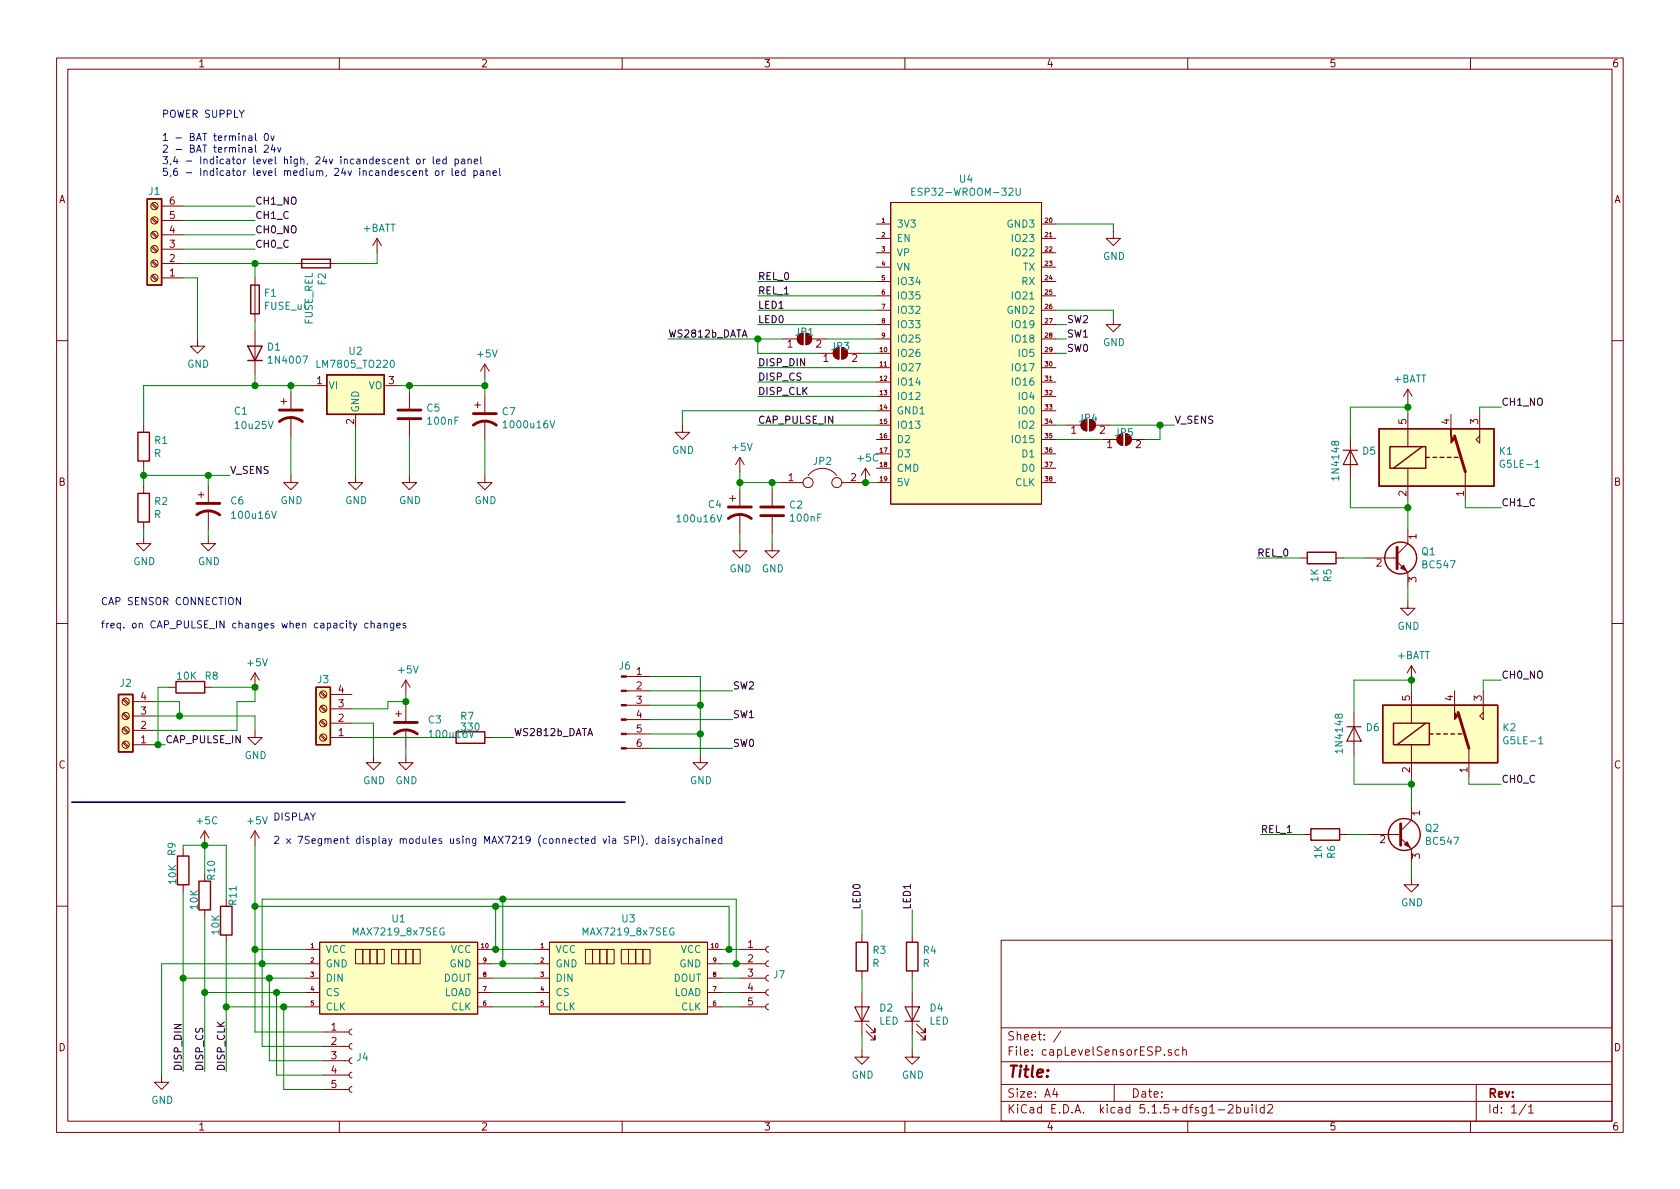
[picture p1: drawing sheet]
EESchema Schematic File Version 4
EELAYER 30 0
EELAYER END
$Descr A4 11693 8268
encoding utf-8
Sheet 1 1
Title ""
Date ""
Rev ""
Comp ""
Comment1 ""
Comment2 ""
Comment3 ""
Comment4 ""
$EndDescr
$Comp
L Device:Fuse F1
U 1 1
P 1775 2075
F 0 "F1" H 1835 2121 50  0000 L CNN
F 1 "FUSE_uC" H 1835 2030 50  0000 L CNN
F 2 "myComponents:resistor0.25,9mm" V 1705 2075 50  0001 C CNN
F 3 "~" H 1775 2075 50  0001 C CNN
	1    1775 2075
	1    0    0    -1  
$EndComp
$Comp
L Simulation_SPICE:DIODE D1
U 1 1
P 1775 2450
F 0 "D1" V 1729 2530 50  0000 L CNN
F 1 "1N4007" V 1820 2530 50  0000 L CNN
F 2 "Diode_THT:D_DO-41_SOD81_P10.16mm_Horizontal" H 1775 2450 50  0001 C CNN
F 3 "~" H 1775 2450 50  0001 C CNN
F 4 "Y" H 1775 2450 50  0001 L CNN "Spice_Netlist_Enabled"
F 5 "V" H 1775 2450 50  0001 L CNN "Spice_Primitive"
	1    1775 2450
	0    1    1    0   
$EndComp
Wire Wire Line
	1775 2300 1775 2225
$Comp
L power:GND #PWR0101
U 1 1
P 1375 2350
F 0 "#PWR0101" H 1375 2100 50  0001 C CNN
F 1 "GND" H 1380 2177 50  0000 C CNN
F 2 "" H 1375 2350 50  0001 C CNN
F 3 "" H 1375 2350 50  0001 C CNN
	1    1375 2350
	1    0    0    -1  
$EndComp
Wire Wire Line
	1775 2600 1775 2675
$Comp
L power:GND #PWR0102
U 1 1
P 2475 3300
F 0 "#PWR0102" H 2475 3050 50  0001 C CNN
F 1 "GND" H 2480 3127 50  0000 C CNN
F 2 "" H 2475 3300 50  0001 C CNN
F 3 "" H 2475 3300 50  0001 C CNN
	1    2475 3300
	1    0    0    -1  
$EndComp
$Comp
L Device:R R1
U 1 1
P 1000 3100
F 0 "R1" H 1070 3146 50  0000 L CNN
F 1 "R" H 1070 3055 50  0000 L CNN
F 2 "myComponents:resistor0.25,9mm" V 930 3100 50  0001 C CNN
F 3 "~" H 1000 3100 50  0001 C CNN
	1    1000 3100
	1    0    0    -1  
$EndComp
$Comp
L Device:R R2
U 1 1
P 1000 3525
F 0 "R2" H 1070 3571 50  0000 L CNN
F 1 "R" H 1070 3480 50  0000 L CNN
F 2 "myComponents:resistor0.25,9mm" V 930 3525 50  0001 C CNN
F 3 "~" H 1000 3525 50  0001 C CNN
	1    1000 3525
	1    0    0    -1  
$EndComp
Wire Wire Line
	1000 2950 1000 2675
Connection ~ 1775 2675
Wire Wire Line
	1000 3250 1000 3300
$Comp
L power:GND #PWR0103
U 1 1
P 1000 3725
F 0 "#PWR0103" H 1000 3475 50  0001 C CNN
F 1 "GND" H 1005 3552 50  0000 C CNN
F 2 "" H 1000 3725 50  0001 C CNN
F 3 "" H 1000 3725 50  0001 C CNN
	1    1000 3725
	1    0    0    -1  
$EndComp
Wire Wire Line
	1000 3675 1000 3725
Connection ~ 1000 3300
Wire Wire Line
	1000 3300 1000 3375
Text Label 1600 3300 0    50   ~ 0
V_SENS
$Comp
L power:GND #PWR0104
U 1 1
P 2850 3300
F 0 "#PWR0104" H 2850 3050 50  0001 C CNN
F 1 "GND" H 2855 3127 50  0000 C CNN
F 2 "" H 2850 3300 50  0001 C CNN
F 3 "" H 2850 3300 50  0001 C CNN
	1    2850 3300
	1    0    0    -1  
$EndComp
Wire Wire Line
	2775 2675 2850 2675
$Comp
L power:+5V #PWR0107
U 1 1
P 3375 2625
F 0 "#PWR0107" H 3375 2475 50  0001 C CNN
F 1 "+5V" H 3390 2798 50  0000 C CNN
F 2 "" H 3375 2625 50  0001 C CNN
F 3 "" H 3375 2625 50  0001 C CNN
	1    3375 2625
	1    0    0    -1  
$EndComp
$Comp
L Connector:Screw_Terminal_01x06 J1
U 1 1
P 1075 1725
F 0 "J1" H 1075 1325 50  0000 C CNN
F 1 " " H 993 1291 50  0000 C CNN
F 2 "TerminalBlock:TerminalBlock_bornier-6_P5.08mm" H 1075 1725 50  0001 C CNN
F 3 "~" H 1075 1725 50  0001 C CNN
	1    1075 1725
	-1   0    0    1   
$EndComp
Wire Wire Line
	1275 1825 1775 1825
Wire Wire Line
	1775 1825 1775 1925
Wire Wire Line
	1375 1925 1275 1925
Wire Wire Line
	1375 1925 1375 2350
Wire Wire Line
	1275 1425 1775 1425
Text Label 1775 1425 0    50   ~ 0
CH1_NO
Text Label 1775 1525 0    50   ~ 0
CH1_C
Wire Wire Line
	1275 1625 1775 1625
Text Label 1775 1625 0    50   ~ 0
CH0_NO
Text Label 1775 1725 0    50   ~ 0
CH0_C
$Comp
L myComponents:MAX7219_8x7SEG U1
U 1 1
P 2225 6600
F 0 "U1" H 2775 6815 50  0000 C CNN
F 1 "MAX7219_8x7SEG" H 2775 6724 50  0000 C CNN
F 2 "myComponents:7SEG_DISPX8_MAX7219" H 2225 6600 50  0001 C CNN
F 3 "" H 2225 6600 50  0001 C CNN
	1    2225 6600
	1    0    0    -1  
$EndComp
$Comp
L myComponents:MAX7219_8x7SEG U3
U 1 1
P 3825 6600
F 0 "U3" H 4375 6815 50  0000 C CNN
F 1 "MAX7219_8x7SEG" H 4375 6724 50  0000 C CNN
F 2 "myComponents:7SEG_DISPX8_MAX7219" H 3825 6600 50  0001 C CNN
F 3 "" H 3825 6600 50  0001 C CNN
	1    3825 6600
	1    0    0    -1  
$EndComp
Text Label 1575 7450 1    50   ~ 0
DISP_CLK
Text Label 1425 7450 1    50   ~ 0
DISP_CS
Text Label 1275 7450 1    50   ~ 0
DISP_DIN
$Comp
L power:GND #PWR0108
U 1 1
P 1125 7475
F 0 "#PWR0108" H 1125 7225 50  0001 C CNN
F 1 "GND" H 1130 7302 50  0000 C CNN
F 2 "" H 1125 7475 50  0001 C CNN
F 3 "" H 1125 7475 50  0001 C CNN
	1    1125 7475
	1    0    0    -1  
$EndComp
$Comp
L Connector:Screw_Terminal_01x04 J2
U 1 1
P 875 5075
F 0 "J2" H 875 4750 50  0000 C CNN
F 1 " " H 793 4741 50  0000 C CNN
F 2 "TerminalBlock:TerminalBlock_bornier-4_P5.08mm" H 875 5075 50  0001 C CNN
F 3 "~" H 875 5075 50  0001 C CNN
	1    875  5075
	-1   0    0    1   
$EndComp
Text Notes 1125 1225 0    50   ~ 0
POWER SUPPLY\n\n1 - BAT terminal 0v\n2 - BAT terminal 24v\n3,4 - Indicator level high, 24v incandescent or led panel\n5,6 - Indicator level medium, 24v incandescent or led panel
Text Notes 1900 5875 0    50   ~ 0
DISPLAY\n\n2 x 7Segment display modules using MAX7219 (connected via SPI), daisychained
Text Notes 700  4375 0    50   ~ 0
CAP SENSOR CONNECTION\n\nfreq. on CAP_PULSE_IN changes when capacity changes
$Comp
L Device:LED D2
U 1 1
P 6000 7050
F 0 "D2" V 6039 6933 50  0000 R CNN
F 1 "LED" V 5948 6933 50  0000 R CNN
F 2 "LED_THT:LED_D5.0mm_FlatTop" H 6000 7050 50  0001 C CNN
F 3 "~" H 6000 7050 50  0001 C CNN
	1    6000 7050
	0    -1   -1   0   
$EndComp
$Comp
L Device:LED D4
U 1 1
P 6350 7050
F 0 "D4" V 6389 6933 50  0000 R CNN
F 1 "LED" V 6298 6933 50  0000 R CNN
F 2 "LED_THT:LED_D5.0mm_FlatTop" H 6350 7050 50  0001 C CNN
F 3 "~" H 6350 7050 50  0001 C CNN
	1    6350 7050
	0    -1   -1   0   
$EndComp
$Comp
L Device:R R3
U 1 1
P 6000 6650
F 0 "R3" H 6070 6696 50  0000 L CNN
F 1 "R" H 6070 6605 50  0000 L CNN
F 2 "myComponents:resistor0.25,9mm" V 5930 6650 50  0001 C CNN
F 3 "~" H 6000 6650 50  0001 C CNN
	1    6000 6650
	1    0    0    -1  
$EndComp
$Comp
L Device:R R4
U 1 1
P 6350 6650
F 0 "R4" H 6420 6696 50  0000 L CNN
F 1 "R" H 6420 6605 50  0000 L CNN
F 2 "myComponents:resistor0.25,9mm" V 6280 6650 50  0001 C CNN
F 3 "~" H 6350 6650 50  0001 C CNN
	1    6350 6650
	1    0    0    -1  
$EndComp
$Comp
L power:GND #PWR0112
U 1 1
P 6000 7300
F 0 "#PWR0112" H 6000 7050 50  0001 C CNN
F 1 "GND" H 6005 7127 50  0000 C CNN
F 2 "" H 6000 7300 50  0001 C CNN
F 3 "" H 6000 7300 50  0001 C CNN
	1    6000 7300
	1    0    0    -1  
$EndComp
$Comp
L power:GND #PWR0113
U 1 1
P 6350 7300
F 0 "#PWR0113" H 6350 7050 50  0001 C CNN
F 1 "GND" H 6355 7127 50  0000 C CNN
F 2 "" H 6350 7300 50  0001 C CNN
F 3 "" H 6350 7300 50  0001 C CNN
	1    6350 7300
	1    0    0    -1  
$EndComp
Text Label 6000 6325 1    50   ~ 0
LED0
Wire Wire Line
	6000 6500 6000 6325
Text Label 6350 6325 1    50   ~ 0
LED1
Wire Wire Line
	6000 6900 6000 6800
Wire Wire Line
	6350 6900 6350 6800
Wire Wire Line
	6000 7300 6000 7200
Wire Wire Line
	6350 7300 6350 7200
Wire Wire Line
	3425 6600 3450 6600
$Comp
L power:+5V #PWR0114
U 1 1
P 5150 3275
F 0 "#PWR0114" H 5150 3125 50  0001 C CNN
F 1 "+5V" H 5165 3448 50  0000 C CNN
F 2 "" H 5150 3275 50  0001 C CNN
F 3 "" H 5150 3275 50  0001 C CNN
	1    5150 3275
	1    0    0    -1  
$EndComp
$Comp
L Device:C C2
U 1 1
P 5375 3550
F 0 "C2" H 5490 3596 50  0000 L CNN
F 1 "100nF" H 5490 3505 50  0000 L CNN
F 2 "myComponents:Capker_L4.6mm_W2.0mm_P2.50mm" H 5413 3400 50  0001 C CNN
F 3 "~" H 5375 3550 50  0001 C CNN
	1    5375 3550
	1    0    0    -1  
$EndComp
$Comp
L power:GND #PWR0116
U 1 1
P 5150 3775
F 0 "#PWR0116" H 5150 3525 50  0001 C CNN
F 1 "GND" H 5155 3602 50  0000 C CNN
F 2 "" H 5150 3775 50  0001 C CNN
F 3 "" H 5150 3775 50  0001 C CNN
	1    5150 3775
	1    0    0    -1  
$EndComp
$Comp
L power:GND #PWR0117
U 1 1
P 5375 3775
F 0 "#PWR0117" H 5375 3525 50  0001 C CNN
F 1 "GND" H 5380 3602 50  0000 C CNN
F 2 "" H 5375 3775 50  0001 C CNN
F 3 "" H 5375 3775 50  0001 C CNN
	1    5375 3775
	1    0    0    -1  
$EndComp
$Comp
L Transistor_BJT:BC547 Q1
U 1 1
P 9700 3875
F 0 "Q1" H 9891 3921 50  0000 L CNN
F 1 "BC547" H 9891 3830 50  0000 L CNN
F 2 "Package_TO_SOT_THT:TO-92_Inline" H 9900 3800 50  0001 L CIN
F 3 "http://www.fairchildsemi.com/ds/BC/BC547.pdf" H 9700 3875 50  0001 L CNN
	1    9700 3875
	1    0    0    -1  
$EndComp
$Comp
L Device:R R5
U 1 1
P 9200 3875
F 0 "R5" H 9270 3921 50  0000 L CNN
F 1 "1K" H 9270 3830 50  0000 L CNN
F 2 "myComponents:resistor0.25,9mm" V 9130 3875 50  0001 C CNN
F 3 "~" H 9200 3875 50  0001 C CNN
	1    9200 3875
	0    1    1    0   
$EndComp
Wire Wire Line
	9350 3875 9500 3875
$Comp
L Device:Fuse F2
U 1 1
P 2200 1825
F 0 "F2" H 2260 1871 50  0000 L CNN
F 1 "FUSE_REL" H 2260 1780 50  0000 L CNN
F 2 "myComponents:resistor0.25,9mm" V 2130 1825 50  0001 C CNN
F 3 "~" H 2200 1825 50  0001 C CNN
	1    2200 1825
	0    1    1    0   
$EndComp
Wire Wire Line
	1775 1825 2050 1825
Connection ~ 1775 1825
Wire Wire Line
	2350 1825 2625 1825
$Comp
L power:+BATT #PWR0120
U 1 1
P 2625 1750
F 0 "#PWR0120" H 2625 1600 50  0001 C CNN
F 1 "+BATT" H 2640 1923 50  0000 C CNN
F 2 "" H 2625 1750 50  0001 C CNN
F 3 "" H 2625 1750 50  0001 C CNN
	1    2625 1750
	1    0    0    -1  
$EndComp
Wire Wire Line
	2625 1825 2625 1750
$Comp
L power:+BATT #PWR0121
U 1 1
P 9800 2800
F 0 "#PWR0121" H 9800 2650 50  0001 C CNN
F 1 "+BATT" H 9815 2973 50  0000 C CNN
F 2 "" H 9800 2800 50  0001 C CNN
F 3 "" H 9800 2800 50  0001 C CNN
	1    9800 2800
	1    0    0    -1  
$EndComp
$Comp
L power:GND #PWR0122
U 1 1
P 9800 4175
F 0 "#PWR0122" H 9800 3925 50  0001 C CNN
F 1 "GND" H 9805 4002 50  0000 C CNN
F 2 "" H 9800 4175 50  0001 C CNN
F 3 "" H 9800 4175 50  0001 C CNN
	1    9800 4175
	1    0    0    -1  
$EndComp
Wire Wire Line
	9800 4175 9800 4075
Text Label 8750 3875 0    50   ~ 0
REL_0
Wire Wire Line
	8750 3875 9050 3875
Wire Wire Line
	9800 2875 9800 2825
$Comp
L Diode:1N4148 D5
U 1 1
P 9400 3175
F 0 "D5" V 9354 3254 50  0000 L CNN
F 1 "1N4148" H 9275 3075 50  0000 L CNN
F 2 "Diode_THT:D_DO-35_SOD27_P7.62mm_Horizontal" H 9400 3000 50  0001 C CNN
F 3 "https://assets.nexperia.com/documents/data-sheet/1N4148_1N4448.pdf" H 9400 3175 50  0001 C CNN
	1    9400 3175
	0    1    1    0   
$EndComp
$Comp
L Transistor_BJT:BC547 Q2
U 1 1
P 9725 5800
F 0 "Q2" H 9916 5846 50  0000 L CNN
F 1 "BC547" H 9916 5755 50  0000 L CNN
F 2 "Package_TO_SOT_THT:TO-92_Inline" H 9925 5725 50  0001 L CIN
F 3 "http://www.fairchildsemi.com/ds/BC/BC547.pdf" H 9725 5800 50  0001 L CNN
	1    9725 5800
	1    0    0    -1  
$EndComp
$Comp
L Device:R R6
U 1 1
P 9225 5800
F 0 "R6" H 9295 5846 50  0000 L CNN
F 1 "1K" H 9295 5755 50  0000 L CNN
F 2 "myComponents:resistor0.25,9mm" V 9155 5800 50  0001 C CNN
F 3 "~" H 9225 5800 50  0001 C CNN
	1    9225 5800
	0    1    1    0   
$EndComp
Wire Wire Line
	9375 5800 9525 5800
$Comp
L power:+BATT #PWR0123
U 1 1
P 9825 4725
F 0 "#PWR0123" H 9825 4575 50  0001 C CNN
F 1 "+BATT" H 9840 4898 50  0000 C CNN
F 2 "" H 9825 4725 50  0001 C CNN
F 3 "" H 9825 4725 50  0001 C CNN
	1    9825 4725
	1    0    0    -1  
$EndComp
$Comp
L power:GND #PWR0124
U 1 1
P 9825 6100
F 0 "#PWR0124" H 9825 5850 50  0001 C CNN
F 1 "GND" H 9830 5927 50  0000 C CNN
F 2 "" H 9825 6100 50  0001 C CNN
F 3 "" H 9825 6100 50  0001 C CNN
	1    9825 6100
	1    0    0    -1  
$EndComp
Wire Wire Line
	9825 6100 9825 6000
Text Label 8775 5800 0    50   ~ 0
REL_1
Wire Wire Line
	9825 4800 9825 4725
$Comp
L Diode:1N4148 D6
U 1 1
P 9425 5100
F 0 "D6" V 9379 5179 50  0000 L CNN
F 1 "1N4148" H 9275 5000 50  0000 L CNN
F 2 "Diode_THT:D_DO-35_SOD27_P7.62mm_Horizontal" H 9425 4925 50  0001 C CNN
F 3 "https://assets.nexperia.com/documents/data-sheet/1N4148_1N4448.pdf" H 9425 5100 50  0001 C CNN
	1    9425 5100
	0    1    1    0   
$EndComp
Text Label 10450 2825 0    50   ~ 0
CH1_NO
Text Label 10450 3525 0    50   ~ 0
CH1_C
Text Label 10450 5450 0    50   ~ 0
CH0_C
Text Label 10450 4725 0    50   ~ 0
CH0_NO
Wire Wire Line
	10325 4800 10325 4725
Wire Wire Line
	10325 4725 10450 4725
Wire Wire Line
	10450 5450 10225 5450
Wire Wire Line
	10225 5450 10225 5400
Wire Wire Line
	10300 2875 10300 2825
Wire Wire Line
	10300 2825 10450 2825
Wire Wire Line
	10200 3475 10200 3525
Wire Wire Line
	10200 3525 10450 3525
Wire Wire Line
	6100 2750 5275 2750
Text Label 5275 2550 0    50   ~ 0
DISP_DIN
Text Label 5275 2750 0    50   ~ 0
DISP_CLK
Text Label 5275 2650 0    50   ~ 0
DISP_CS
Text Label 5275 2250 0    50   ~ 0
LED0
Text Label 5275 2150 0    50   ~ 0
LED1
Wire Wire Line
	6100 2650 5275 2650
Text Label 5275 2050 0    50   ~ 0
REL_1
Text Label 5275 1950 0    50   ~ 0
REL_0
$Comp
L Connector:Screw_Terminal_01x04 J3
U 1 1
P 2250 5025
F 0 "J3" H 2250 4725 50  0000 C CNN
F 1 " " H 2168 4691 50  0000 C CNN
F 2 "TerminalBlock:TerminalBlock_bornier-4_P5.08mm" H 2250 5025 50  0001 C CNN
F 3 "~" H 2250 5025 50  0001 C CNN
	1    2250 5025
	-1   0    0    1   
$EndComp
$Comp
L Device:CP1 C4
U 1 1
P 5150 3550
F 0 "C4" H 4925 3600 50  0000 L CNN
F 1 "100u16V" H 4700 3500 50  0000 L CNN
F 2 "Capacitor_THT:CP_Radial_D6.3mm_P2.50mm" H 5150 3550 50  0001 C CNN
F 3 "~" H 5150 3550 50  0001 C CNN
	1    5150 3550
	1    0    0    -1  
$EndComp
Wire Wire Line
	2825 4900 2825 4875
$Comp
L power:GND #PWR0125
U 1 1
P 2825 5250
F 0 "#PWR0125" H 2825 5000 50  0001 C CNN
F 1 "GND" H 2830 5077 50  0000 C CNN
F 2 "" H 2825 5250 50  0001 C CNN
F 3 "" H 2825 5250 50  0001 C CNN
	1    2825 5250
	1    0    0    -1  
$EndComp
Wire Wire Line
	2825 5250 2825 5200
$Comp
L power:GND #PWR0126
U 1 1
P 2600 5250
F 0 "#PWR0126" H 2600 5000 50  0001 C CNN
F 1 "GND" H 2605 5077 50  0000 C CNN
F 2 "" H 2600 5250 50  0001 C CNN
F 3 "" H 2600 5250 50  0001 C CNN
	1    2600 5250
	1    0    0    -1  
$EndComp
Wire Wire Line
	2450 5025 2600 5025
Wire Wire Line
	2600 5250 2600 5025
Text Label 3575 5125 0    50   ~ 0
WS2812b_DATA
$Comp
L Device:R R7
U 1 1
P 3275 5125
F 0 "R7" V 3125 5050 50  0000 L CNN
F 1 "330" V 3200 5050 50  0000 L CNN
F 2 "myComponents:resistor0.25,9mm" V 3205 5125 50  0001 C CNN
F 3 "~" H 3275 5125 50  0001 C CNN
	1    3275 5125
	0    1    1    0   
$EndComp
Wire Wire Line
	2450 5125 3125 5125
Wire Wire Line
	3575 5125 3425 5125
$Comp
L power:+5V #PWR0127
U 1 1
P 2825 4825
F 0 "#PWR0127" H 2825 4675 50  0001 C CNN
F 1 "+5V" H 2840 4998 50  0000 C CNN
F 2 "" H 2825 4825 50  0001 C CNN
F 3 "" H 2825 4825 50  0001 C CNN
	1    2825 4825
	1    0    0    -1  
$EndComp
Text Label 4650 2350 0    50   ~ 0
WS2812b_DATA
$Comp
L Relay:G5LE-1 K1
U 1 1
P 10000 3175
F 0 "K1" H 10430 3221 50  0000 L CNN
F 1 "G5LE-1" H 10430 3130 50  0000 L CNN
F 2 "Relay_THT:Relay_SPDT_Omron-G5LE-1" H 10450 3125 50  0001 L CNN
F 3 "http://www.omron.com/ecb/products/pdf/en-g5le.pdf" H 10000 3175 50  0001 C CNN
	1    10000 3175
	1    0    0    -1  
$EndComp
$Comp
L Relay:G5LE-1 K2
U 1 1
P 10025 5100
F 0 "K2" H 10455 5146 50  0000 L CNN
F 1 "G5LE-1" H 10455 5055 50  0000 L CNN
F 2 "Relay_THT:Relay_SPDT_Omron-G5LE-1" H 10475 5050 50  0001 L CNN
F 3 "http://www.omron.com/ecb/products/pdf/en-g5le.pdf" H 10025 5100 50  0001 C CNN
	1    10025 5100
	1    0    0    -1  
$EndComp
$Comp
L Regulator_Linear:LM7805_TO220 U2
U 1 1
P 2475 2675
F 0 "U2" H 2475 2917 50  0000 C CNN
F 1 "LM7805_TO220" H 2475 2826 50  0000 C CNN
F 2 "myComponents:TO-220-3_Horizontal_TabDown" H 2475 2900 50  0001 C CIN
F 3 "http://www.fairchildsemi.com/ds/LM/LM7805.pdf" H 2475 2625 50  0001 C CNN
	1    2475 2675
	1    0    0    -1  
$EndComp
Wire Wire Line
	1775 2675 2025 2675
$Comp
L Device:C C5
U 1 1
P 2850 2875
F 0 "C5" H 2965 2921 50  0000 L CNN
F 1 "100nF" H 2965 2830 50  0000 L CNN
F 2 "myComponents:Capker_L4.6mm_W2.0mm_P2.50mm" H 2888 2725 50  0001 C CNN
F 3 "~" H 2850 2875 50  0001 C CNN
	1    2850 2875
	1    0    0    -1  
$EndComp
$Comp
L power:GND #PWR0105
U 1 1
P 2025 3300
F 0 "#PWR0105" H 2025 3050 50  0001 C CNN
F 1 "GND" H 2030 3127 50  0000 C CNN
F 2 "" H 2025 3300 50  0001 C CNN
F 3 "" H 2025 3300 50  0001 C CNN
	1    2025 3300
	1    0    0    -1  
$EndComp
Wire Wire Line
	2025 2725 2025 2675
Connection ~ 2025 2675
Wire Wire Line
	2025 2675 2175 2675
Wire Wire Line
	2025 3025 2025 3300
Wire Wire Line
	2475 3300 2475 2975
Wire Wire Line
	2850 3300 2850 3025
Wire Wire Line
	2850 2725 2850 2675
Connection ~ 2850 2675
$Comp
L myComponents:ESP32-WROOM-32U U4
U 1 1
P 6200 1350
F 0 "U4" H 6725 1465 50  0000 C CNN
F 1 "ESP32-WROOM-32U" H 6725 1374 50  0000 C CNN
F 2 "myComponents:ESP32-WROOM-32U" H 6200 1350 50  0001 C CNN
F 3 "" H 6200 1350 50  0001 C CNN
	1    6200 1350
	1    0    0    -1  
$EndComp
$Comp
L power:+5V #PWR0111
U 1 1
P 1775 4775
F 0 "#PWR0111" H 1775 4625 50  0001 C CNN
F 1 "+5V" H 1790 4948 50  0000 C CNN
F 2 "" H 1775 4775 50  0001 C CNN
F 3 "" H 1775 4775 50  0001 C CNN
	1    1775 4775
	1    0    0    -1  
$EndComp
$Comp
L power:GND #PWR0110
U 1 1
P 1775 5075
F 0 "#PWR0110" H 1775 4825 50  0001 C CNN
F 1 "GND" H 1780 4902 50  0000 C CNN
F 2 "" H 1775 5075 50  0001 C CNN
F 3 "" H 1775 5075 50  0001 C CNN
	1    1775 5075
	1    0    0    -1  
$EndComp
Wire Wire Line
	1775 4875 1775 4775
Text Label 1150 5175 0    50   ~ 0
CAP_PULSE_IN
Wire Wire Line
	1150 5175 1100 5175
$Comp
L Connector:Conn_01x05_Female J7
U 1 1
P 5350 6800
F 0 "J7" H 5378 6826 50  0000 L CNN
F 1 " " H 5378 6735 50  0000 L CNN
F 2 "Connector_PinHeader_2.54mm:PinHeader_1x05_P2.54mm_Vertical" H 5350 6800 50  0001 C CNN
F 3 "~" H 5350 6800 50  0001 C CNN
	1    5350 6800
	1    0    0    -1  
$EndComp
Wire Wire Line
	3450 6300 3450 6600
Connection ~ 3450 6600
Wire Wire Line
	3450 6600 3725 6600
Wire Wire Line
	3425 6700 3500 6700
Wire Wire Line
	3500 6250 3500 6700
Connection ~ 3500 6700
Wire Wire Line
	3500 6700 3725 6700
Wire Wire Line
	5025 6600 5075 6600
Wire Wire Line
	5075 6600 5075 6300
Wire Wire Line
	5075 6300 3450 6300
Connection ~ 3450 6300
Wire Wire Line
	5025 6700 5125 6700
Wire Wire Line
	5125 6700 5125 6250
Wire Wire Line
	5125 6250 3500 6250
Connection ~ 3500 6250
Connection ~ 1775 6600
Wire Wire Line
	1775 6600 2125 6600
Wire Wire Line
	1825 6700 1825 6250
Wire Wire Line
	1825 6250 3500 6250
Connection ~ 1825 6700
Wire Wire Line
	1825 6700 2125 6700
$Comp
L Connector:Conn_01x05_Female J4
U 1 1
P 2450 7375
F 0 "J4" H 2478 7401 50  0000 L CNN
F 1 " " H 2478 7310 50  0000 L CNN
F 2 "Connector_PinHeader_2.54mm:PinHeader_1x05_P2.54mm_Vertical" H 2450 7375 50  0001 C CNN
F 3 "~" H 2450 7375 50  0001 C CNN
	1    2450 7375
	1    0    0    -1  
$EndComp
Wire Wire Line
	1775 6600 1775 7175
Wire Wire Line
	1775 7175 2250 7175
Wire Wire Line
	1825 6700 1825 7275
Wire Wire Line
	1825 7275 2250 7275
Wire Wire Line
	1875 6800 1875 7375
Wire Wire Line
	1875 7375 2250 7375
Wire Wire Line
	1875 6800 2125 6800
Wire Wire Line
	1925 6900 1925 7475
Wire Wire Line
	1925 7475 2250 7475
Wire Wire Line
	1925 6900 2125 6900
Wire Wire Line
	1975 7000 1975 7575
Wire Wire Line
	1975 7575 2250 7575
Wire Wire Line
	1975 7000 2125 7000
Wire Wire Line
	5275 2550 6100 2550
$Comp
L Device:Jumper JP2
U 1 1
P 5725 3350
F 0 "JP2" H 5725 3500 50  0000 C CNN
F 1 " " H 5725 3523 50  0000 C CNN
F 2 "Connector_PinHeader_2.54mm:PinHeader_1x02_P2.54mm_Vertical" H 5725 3350 50  0001 C CNN
F 3 "~" H 5725 3350 50  0001 C CNN
	1    5725 3350
	1    0    0    -1  
$EndComp
Wire Wire Line
	6025 3350 6100 3350
Wire Wire Line
	5150 3400 5150 3350
Wire Wire Line
	5425 3350 5375 3350
Connection ~ 5150 3350
Wire Wire Line
	5150 3350 5150 3275
Wire Wire Line
	5375 3400 5375 3350
Connection ~ 5375 3350
Wire Wire Line
	5375 3350 5150 3350
Wire Wire Line
	5150 3775 5150 3700
Wire Wire Line
	5375 3775 5375 3700
Wire Wire Line
	6100 2850 4750 2850
Wire Wire Line
	4750 2850 4750 2950
$Comp
L power:GND #PWR0115
U 1 1
P 4750 2950
F 0 "#PWR0115" H 4750 2700 50  0001 C CNN
F 1 "GND" H 4755 2777 50  0000 C CNN
F 2 "" H 4750 2950 50  0001 C CNN
F 3 "" H 4750 2950 50  0001 C CNN
	1    4750 2950
	1    0    0    -1  
$EndComp
Wire Wire Line
	7350 2150 7750 2150
Wire Wire Line
	7750 2150 7750 2200
$Comp
L power:GND #PWR0118
U 1 1
P 7750 2200
F 0 "#PWR0118" H 7750 1950 50  0001 C CNN
F 1 "GND" H 7755 2027 50  0000 C CNN
F 2 "" H 7750 2200 50  0001 C CNN
F 3 "" H 7750 2200 50  0001 C CNN
	1    7750 2200
	1    0    0    -1  
$EndComp
Wire Wire Line
	7350 1550 7750 1550
Wire Wire Line
	7750 1550 7750 1600
$Comp
L power:GND #PWR0119
U 1 1
P 7750 1600
F 0 "#PWR0119" H 7750 1350 50  0001 C CNN
F 1 "GND" H 7755 1427 50  0000 C CNN
F 2 "" H 7750 1600 50  0001 C CNN
F 3 "" H 7750 1600 50  0001 C CNN
	1    7750 1600
	1    0    0    -1  
$EndComp
$Comp
L Device:CP1 C6
U 1 1
P 1450 3525
F 0 "C6" H 1600 3575 50  0000 L CNN
F 1 "100u16V" H 1600 3475 50  0000 L CNN
F 2 "Capacitor_THT:CP_Radial_D6.3mm_P2.50mm" H 1450 3525 50  0001 C CNN
F 3 "~" H 1450 3525 50  0001 C CNN
	1    1450 3525
	1    0    0    -1  
$EndComp
Wire Wire Line
	1000 2675 1775 2675
Wire Wire Line
	1000 3300 1450 3300
Wire Wire Line
	1450 3375 1450 3300
Connection ~ 1450 3300
Wire Wire Line
	1450 3300 1600 3300
$Comp
L power:GND #PWR0128
U 1 1
P 1450 3725
F 0 "#PWR0128" H 1450 3475 50  0001 C CNN
F 1 "GND" H 1455 3552 50  0000 C CNN
F 2 "" H 1450 3725 50  0001 C CNN
F 3 "" H 1450 3725 50  0001 C CNN
	1    1450 3725
	1    0    0    -1  
$EndComp
Wire Wire Line
	1450 3725 1450 3675
Text Label 5275 2950 0    50   ~ 0
CAP_PULSE_IN
Wire Wire Line
	5275 2950 6100 2950
Connection ~ 1975 7000
Connection ~ 1925 6900
Connection ~ 1875 6800
Wire Wire Line
	1575 7000 1975 7000
Wire Wire Line
	6100 1950 5275 1950
Wire Wire Line
	5275 2050 6100 2050
Text Label 8175 2950 0    50   ~ 0
V_SENS
Wire Wire Line
	6100 2150 5275 2150
Wire Wire Line
	5275 2250 6100 2250
Wire Wire Line
	1575 7450 1575 7000
Wire Wire Line
	1425 7450 1425 6900
Wire Wire Line
	1275 7450 1275 6800
Wire Wire Line
	1425 6900 1925 6900
Wire Wire Line
	1275 6800 1875 6800
Wire Wire Line
	1125 6700 1125 7475
Wire Wire Line
	1125 6700 1825 6700
$Comp
L Device:R R11
U 1 1
P 1575 6400
F 0 "R11" V 1525 6150 50  0000 L CNN
F 1 "10K" V 1645 6355 50  0000 L CNN
F 2 "myComponents:resistor0.25,9mm" V 1505 6400 50  0001 C CNN
F 3 "~" H 1575 6400 50  0001 C CNN
	1    1575 6400
	-1   0    0    1   
$EndComp
$Comp
L Device:R R10
U 1 1
P 1425 6225
F 0 "R10" V 1375 5975 50  0000 L CNN
F 1 "10K" V 1495 6180 50  0000 L CNN
F 2 "myComponents:resistor0.25,9mm" V 1355 6225 50  0001 C CNN
F 3 "~" H 1425 6225 50  0001 C CNN
	1    1425 6225
	-1   0    0    1   
$EndComp
$Comp
L Device:R R9
U 1 1
P 1275 6050
F 0 "R9" V 1350 5850 50  0000 L CNN
F 1 "10K" V 1345 6005 50  0000 L CNN
F 2 "myComponents:resistor0.25,9mm" V 1205 6050 50  0001 C CNN
F 3 "~" H 1275 6050 50  0001 C CNN
	1    1275 6050
	-1   0    0    1   
$EndComp
Wire Wire Line
	6100 2450 6000 2450
Wire Wire Line
	8075 2950 8175 2950
Wire Wire Line
	7975 3050 8075 3050
Wire Wire Line
	8075 3050 8075 2950
Wire Wire Line
	7725 2950 8075 2950
Connection ~ 8075 2950
Wire Wire Line
	7425 2950 7350 2950
Wire Wire Line
	7350 3050 7675 3050
$Comp
L Jumper:SolderJumper_2_Open JP1
U 1 1
P 5600 2350
F 0 "JP1" H 5600 2400 50  0000 C CNN
F 1 " " H 5600 2464 50  0000 C CNN
F 2 "Jumper:SolderJumper-2_P1.3mm_Open_Pad1.0x1.5mm" H 5600 2350 50  0001 C CNN
F 3 "~" H 5600 2350 50  0001 C CNN
	1    5600 2350
	1    0    0    -1  
$EndComp
Wire Wire Line
	5750 2350 6100 2350
Wire Wire Line
	4650 2350 5275 2350
Wire Wire Line
	5700 2450 5275 2450
Wire Wire Line
	5275 2450 5275 2350
Connection ~ 5275 2350
Wire Wire Line
	5275 2350 5450 2350
Wire Bus Line
	500  5575 4350 5575
Wire Wire Line
	1575 7000 1575 6550
Connection ~ 1575 7000
Wire Wire Line
	1425 6900 1425 6375
Connection ~ 1425 6900
Wire Wire Line
	1275 6800 1275 6200
Connection ~ 1275 6800
$Comp
L power:+5V #PWR0129
U 1 1
P 1775 5875
F 0 "#PWR0129" H 1775 5725 50  0001 C CNN
F 1 "+5V" H 1790 6048 50  0000 C CNN
F 2 "" H 1775 5875 50  0001 C CNN
F 3 "" H 1775 5875 50  0001 C CNN
	1    1775 5875
	1    0    0    -1  
$EndComp
Wire Wire Line
	1575 5875 1425 5875
Wire Wire Line
	1275 5875 1275 5900
Wire Wire Line
	1575 6250 1575 5875
Wire Wire Line
	1425 6075 1425 5875
Connection ~ 1425 5875
Wire Wire Line
	1425 5875 1275 5875
Wire Wire Line
	5150 7000 5025 7000
Wire Wire Line
	5025 6900 5150 6900
Wire Wire Line
	5150 6800 5025 6800
Wire Wire Line
	5150 6700 5125 6700
Connection ~ 5125 6700
Wire Wire Line
	5150 6600 5075 6600
Connection ~ 5075 6600
Wire Wire Line
	8775 5800 9075 5800
Wire Wire Line
	9800 3475 9800 3525
Wire Wire Line
	9400 3025 9400 2825
Wire Wire Line
	9400 2825 9800 2825
Connection ~ 9800 2825
Wire Wire Line
	9800 2825 9800 2800
Wire Wire Line
	9800 3525 9400 3525
Wire Wire Line
	9400 3525 9400 3325
Connection ~ 9800 3525
Wire Wire Line
	9800 3525 9800 3675
Wire Wire Line
	9825 5400 9825 5450
Wire Wire Line
	9825 5450 9425 5450
Wire Wire Line
	9425 5450 9425 5250
Connection ~ 9825 5450
Wire Wire Line
	9825 5450 9825 5600
Wire Wire Line
	9425 4950 9425 4725
Wire Wire Line
	9425 4725 9825 4725
Connection ~ 9825 4725
$Comp
L Connector:Conn_01x06_Male J6
U 1 1
P 4325 4900
F 0 "J6" H 4350 5175 50  0000 C CNN
F 1 " " H 4433 5190 50  0000 C CNN
F 2 "Connector_PinHeader_2.54mm:PinHeader_1x06_P2.54mm_Vertical" H 4325 4900 50  0001 C CNN
F 3 "~" H 4325 4900 50  0001 C CNN
	1    4325 4900
	1    0    0    -1  
$EndComp
Wire Wire Line
	4525 4900 4875 4900
Wire Wire Line
	4875 4900 4875 4700
Wire Wire Line
	4875 4700 4525 4700
Wire Wire Line
	4525 5100 4875 5100
Wire Wire Line
	4875 5100 4875 4900
Connection ~ 4875 4900
Wire Wire Line
	4525 5200 5100 5200
Text Label 5100 5200 0    50   ~ 0
SW0
Text Label 5100 5000 0    50   ~ 0
SW1
Wire Wire Line
	5100 5000 4525 5000
Text Label 5100 4800 0    50   ~ 0
SW2
Wire Wire Line
	5100 4800 4525 4800
$Comp
L Device:R R8
U 1 1
P 1325 4775
F 0 "R8" V 1400 4575 50  0000 L CNN
F 1 "10K" V 1400 4725 50  0000 L CNN
F 2 "myComponents:resistor0.25,9mm" V 1255 4775 50  0001 C CNN
F 3 "~" H 1325 4775 50  0001 C CNN
	1    1325 4775
	0    -1   -1   0   
$EndComp
Wire Wire Line
	1100 5175 1100 4775
Connection ~ 1100 5175
Wire Wire Line
	1100 5175 1075 5175
Wire Wire Line
	1175 4775 1100 4775
Wire Wire Line
	1475 4775 1775 4775
Connection ~ 1775 4775
$Comp
L power:GND #PWR0130
U 1 1
P 4875 5250
F 0 "#PWR0130" H 4875 5000 50  0001 C CNN
F 1 "GND" H 4880 5077 50  0000 C CNN
F 2 "" H 4875 5250 50  0001 C CNN
F 3 "" H 4875 5250 50  0001 C CNN
	1    4875 5250
	1    0    0    -1  
$EndComp
Wire Wire Line
	4875 5250 4875 5100
Connection ~ 4875 5100
Wire Wire Line
	6350 6325 6350 6500
$Comp
L Jumper:SolderJumper_2_Open JP3
U 1 1
P 5850 2450
F 0 "JP3" H 5850 2500 50  0000 C CNN
F 1 " " H 5850 2564 50  0000 C CNN
F 2 "Jumper:SolderJumper-2_P1.3mm_Open_Pad1.0x1.5mm" H 5850 2450 50  0001 C CNN
F 3 "~" H 5850 2450 50  0001 C CNN
	1    5850 2450
	1    0    0    -1  
$EndComp
$Comp
L Jumper:SolderJumper_2_Open JP4
U 1 1
P 7575 2950
F 0 "JP4" H 7575 3000 50  0000 C CNN
F 1 " " H 7575 3064 50  0000 C CNN
F 2 "Jumper:SolderJumper-2_P1.3mm_Open_Pad1.0x1.5mm" H 7575 2950 50  0001 C CNN
F 3 "~" H 7575 2950 50  0001 C CNN
	1    7575 2950
	1    0    0    -1  
$EndComp
$Comp
L Jumper:SolderJumper_2_Open JP5
U 1 1
P 7825 3050
F 0 "JP5" H 7825 3100 50  0000 C CNN
F 1 " " H 7825 3164 50  0000 C CNN
F 2 "Jumper:SolderJumper-2_P1.3mm_Open_Pad1.0x1.5mm" H 7825 3050 50  0001 C CNN
F 3 "~" H 7825 3050 50  0001 C CNN
	1    7825 3050
	1    0    0    -1  
$EndComp
Wire Wire Line
	1775 4975 1775 5075
Text Label 7425 2250 0    50   ~ 0
SW2
Text Label 7425 2350 0    50   ~ 0
SW1
Text Label 7425 2450 0    50   ~ 0
SW0
Wire Wire Line
	7425 2450 7350 2450
Wire Wire Line
	7350 2350 7425 2350
Wire Wire Line
	7350 2250 7425 2250
$Comp
L Device:CP1 C7
U 1 1
P 3375 2900
F 0 "C7" H 3490 2946 50  0000 L CNN
F 1 "1000u16V" H 3490 2855 50  0000 L CNN
F 2 "Capacitor_THT:CP_Radial_D10.0mm_P5.00mm_P7.50mm" H 3375 2900 50  0001 C CNN
F 3 "~" H 3375 2900 50  0001 C CNN
	1    3375 2900
	1    0    0    -1  
$EndComp
$Comp
L power:GND #PWR0131
U 1 1
P 3375 3300
F 0 "#PWR0131" H 3375 3050 50  0001 C CNN
F 1 "GND" H 3380 3127 50  0000 C CNN
F 2 "" H 3375 3300 50  0001 C CNN
F 3 "" H 3375 3300 50  0001 C CNN
	1    3375 3300
	1    0    0    -1  
$EndComp
Wire Wire Line
	3375 3300 3375 3050
$Comp
L Device:CP1 C3
U 1 1
P 2825 5050
F 0 "C3" H 2975 5100 50  0000 L CNN
F 1 "100u16V" H 2975 5000 50  0000 L CNN
F 2 "Capacitor_THT:CP_Radial_D6.3mm_P2.50mm" H 2825 5050 50  0001 C CNN
F 3 "~" H 2825 5050 50  0001 C CNN
	1    2825 5050
	1    0    0    -1  
$EndComp
$Comp
L Device:CP1 C1
U 1 1
P 2025 2875
F 0 "C1" H 1625 2900 50  0000 L CNN
F 1 "10u25V" H 1625 2800 50  0000 L CNN
F 2 "Capacitor_THT:CP_Radial_D6.3mm_P2.50mm" H 2025 2875 50  0001 C CNN
F 3 "~" H 2025 2875 50  0001 C CNN
	1    2025 2875
	1    0    0    -1  
$EndComp
Wire Wire Line
	2850 2675 3375 2675
Wire Wire Line
	3375 2625 3375 2675
Connection ~ 3375 2675
Wire Wire Line
	3375 2675 3375 2750
Wire Wire Line
	1775 6300 3450 6300
Wire Wire Line
	1775 6600 1775 6300
Connection ~ 1775 6300
Wire Wire Line
	3425 6800 3725 6800
Wire Wire Line
	3425 6900 3725 6900
Wire Wire Line
	3425 7000 3725 7000
Wire Wire Line
	1075 4975 1250 4975
Wire Wire Line
	1075 5075 1650 5075
Wire Wire Line
	1650 5075 1650 4875
Wire Wire Line
	1650 4875 1775 4875
Wire Wire Line
	1075 4875 1250 4875
Wire Wire Line
	1250 4875 1250 4975
Connection ~ 1250 4975
Wire Wire Line
	1250 4975 1775 4975
$Comp
L power:+5C #PWR0106
U 1 1
P 6025 3350
F 0 "#PWR0106" H 6025 3200 50  0001 C CNN
F 1 "+5C" H 6040 3523 50  0000 C CNN
F 2 "" H 6025 3350 50  0001 C CNN
F 3 "" H 6025 3350 50  0001 C CNN
	1    6025 3350
	1    0    0    -1  
$EndComp
Connection ~ 6025 3350
$Comp
L power:+5C #PWR0109
U 1 1
P 1425 5875
F 0 "#PWR0109" H 1425 5725 50  0001 C CNN
F 1 "+5C" H 1440 6048 50  0000 C CNN
F 2 "" H 1425 5875 50  0001 C CNN
F 3 "" H 1425 5875 50  0001 C CNN
	1    1425 5875
	1    0    0    -1  
$EndComp
Wire Wire Line
	1775 5875 1775 6300
Wire Wire Line
	2450 4925 2700 4925
Wire Wire Line
	2700 4925 2700 4875
Wire Wire Line
	2700 4875 2825 4875
Connection ~ 2825 4875
Wire Wire Line
	2825 4875 2825 4825
Wire Wire Line
	1275 1525 1775 1525
Wire Wire Line
	1275 1725 1775 1725
$EndSCHEMATC
